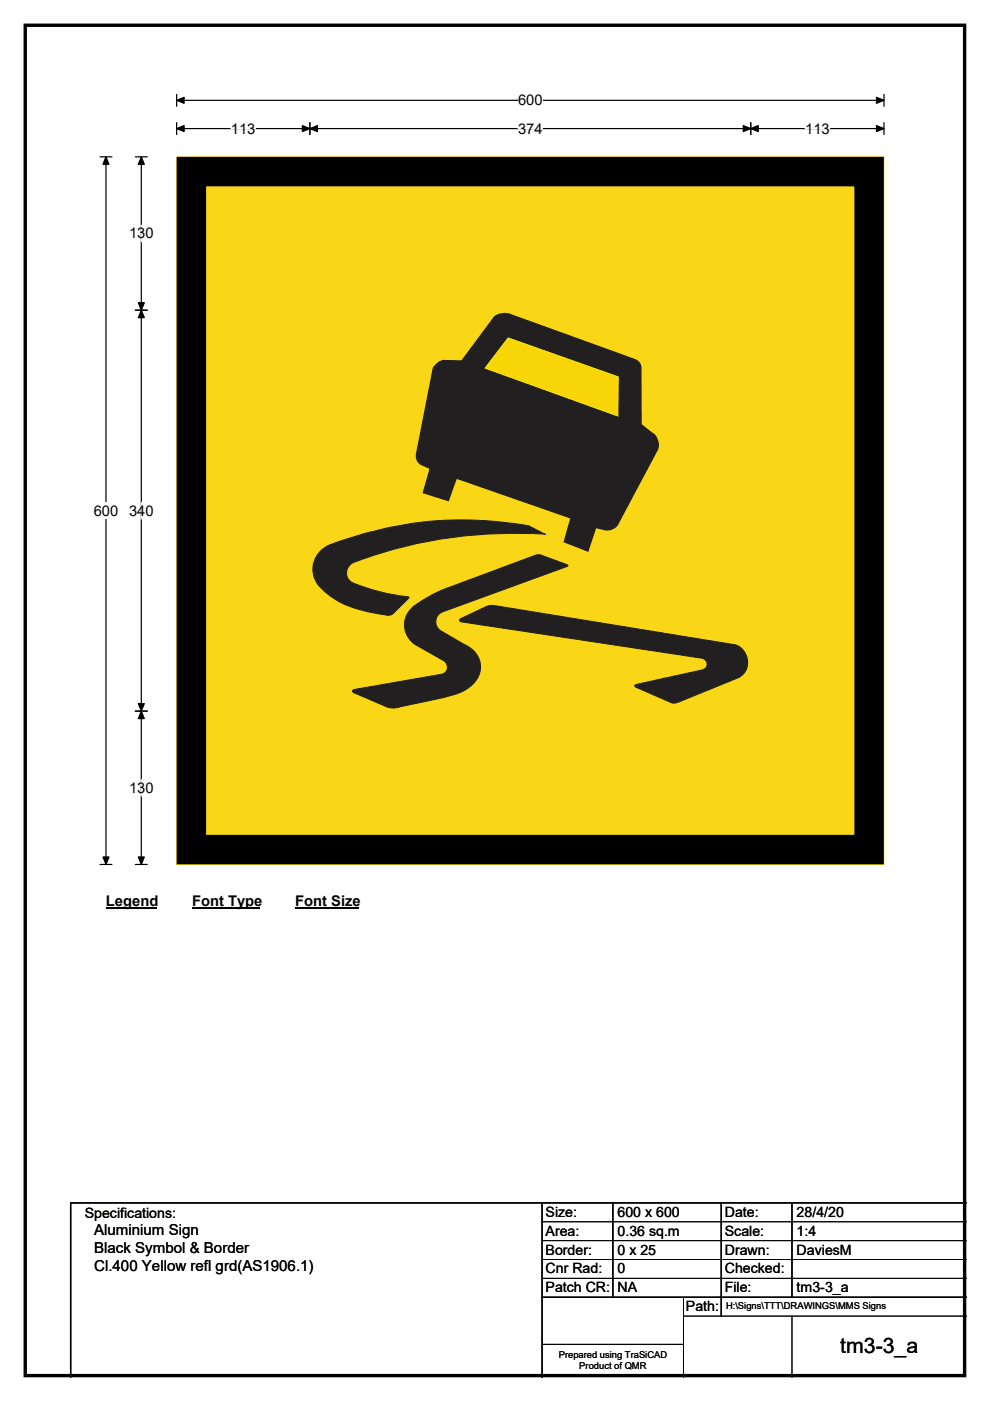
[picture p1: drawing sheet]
<svg xmlns="http://www.w3.org/2000/svg" width="210mm" height="297mm" viewBox="0 0 210 297" stroke-linecap="round" stroke-linejoin="round" font-family="sans-serif">
<path d="M5.4 5.4h199.2v286.3h-199.2z" fill="none" stroke="#000" stroke-width=".72"/>
<path d="M37.5 21.3h150M37.5 20v2.5M187.5 20v2.5" fill="none" stroke="#000" stroke-width=".25"/>
<path d="M37.5 21.3l1.6-.7v1.3zM185.9 20.6l1.6 .7-1.6 .6z" fill="#000" stroke="#000" stroke-width=".25"/>
<path d="M109.9 19.5h5.2v3.5h-5.2z" fill="#fff"/>
<path d="M21.2 33.3h2.5M22.5 33.3v150M37.5 27.3h150M37.5 26v2.5M65.7 26v2.5M159.2 26v2.5M187.5 26v2.5M21.2 183.3h2.5" fill="none" stroke="#000" stroke-width=".25"/>
<path d="M22.5 33.3l.6 1.5h-1.3zM37.5 27.3l1.6-.7v1.3zM65.7 27.3l1.6-.7v1.3zM64.1 26.6l1.6 .7-1.6 .6zM157.6 26.6l1.6 .7-1.6 .6zM159.2 27.3l1.6-.7v1.3zM185.9 26.6l1.6 .7-1.6 .6zM21.8 181.7h1.3l-.6 1.6z" fill="#000" stroke="#000" stroke-width=".25"/>
<path d="M49 27.3h5.2M109.9 27.3h5.2M170.8 27.3h5.2" fill="none" stroke="#fff" stroke-width=".25"/>
<path d="M19.9 106.5h5.2v3.5h-5.2z" fill="#fff"/>
<path d="M28.7 33.3h2.5M30 33.3v150M28.7 65.8h2.5M28.7 150.8h2.5M28.7 183.3h2.5" fill="none" stroke="#000" stroke-width=".25"/>
<path d="M30 33.3l.6 1.5h-1.3zM30 65.8l.6 1.6h-1.3zM29.3 64.2h1.3l-.6 1.6zM29.3 149.2h1.3l-.6 1.6zM30 150.8l.6 1.6h-1.3zM29.3 181.7h1.3l-.6 1.6z" fill="#000" stroke="#000" stroke-width=".25"/>
<path d="M30 47.8v3.5M30 106.5v3.5M30 165.3v3.5" fill="none" stroke="#fff" stroke-width=".25"/>
<path d="M22.5 189.3h10.7v3.5h-10.7z" fill="#fff"/>
<path d="M22.5 192.6h10.7" fill="none" stroke="#000" stroke-width=".32"/>
<path d="M40.7 189.3h14.4v3.5h-14.4z" fill="#fff"/>
<path d="M40.7 192.6h14.4" fill="none" stroke="#000" stroke-width=".32"/>
<path d="M62.6 189.3h13.5v3.5h-13.5z" fill="#fff"/>
<path d="M62.6 192.6h13.5" fill="none" stroke="#000" stroke-width=".32"/>
<path d="M37.5 33.3h150v150h-150z" fill="#fad716"/>
<path d="M37.5 33.3h150v150h-150z" fill="none" stroke="#fad716" stroke-width=".21"/>
<path d="M40.6 36.4h143.7v143.7h-143.7z" fill="none" stroke="#000" stroke-width="6.2"/>
<g fill="#221f20" stroke="#221f20" stroke-width=".21">
<path d="M68.3 116.5a10.9 10.9 0 0 1 4.4-2 77.1 77.1 0 0 1 39.4-3l3.4 1.7a96.8 96.8 0 0 0-40.7 6.2 2.46 2.46 0 0 0-1.2 2.7 2.46 2.46 0 0 0 2.2 1.9 44.7 44.7 0 0 0 10.9 2.6l-.1 .3-3.3 3.2a1.6 1.6 0 0 1-1.5 .3 26 26 0 0 1-11.6-3.9 8.1 8.1 0 0 1-3.8-5.2 5.5 5.5 0 0 1 1.9-4.8z" fill-rule="evenodd"/>
<path d="M87.5 128.8a28.6 28.6 0 0 1 7-4l19.1-7.1h1.2l5.6 2.1-.2 .3-26.3 9.6a2.26 2.26 0 0 0-.6 3.9l5.2 3.1a5 5 0 0 1 3.4 4 5 5 0 0 1-2.2 4.9 15 15 0 0 1-6.5 2.5l-8.3 1.8a4 4 0 0 1-3.4-.3l-6.4-2.7-.3-.4 .5-.3 18.6-3.3a1.56 1.56 0 0 0 1-1.3 1.56 1.56 0 0 0-.7-1.5l-6.2-3.5a4.9 4.9 0 0 1-.5-7.8z" fill-rule="evenodd"/>
<path d="M97.5 131.4l5.6-2.8 .8-.2h1l51.1 8.3a3.8 3.8 0 0 1 2.5 3.3 3.8 3.8 0 0 1-1.8 3.7l-12.2 4.9a2.56 2.56 0 0 1-2.4 .3l-7.3-3.2-.2-.4 .5-.2 13.8-3.1a1.26 1.26 0 0 0 1.1-1.3 1.26 1.26 0 0 0-1.3-1.2l-50.9-7.7-.2-.1z" fill-rule="evenodd"/>
</g>
<path d="M92.4 77.4a2.5 2.5 0 0 1 2-.9h3.5l6.9-9.2a3.5 3.5 0 0 1 3.5-.6l26.3 9.5a1.92 1.92 0 0 1 1.3 2.1l.1 11.7 2.3 1.8a2.9 2.9 0 0 1 1.2 3.5l-8.4 15.7a2.6 2.6 0 0 1-2.9 1.3l-1.8-.5-1.7 5-5-1.9 1.4-5.1-24.3-8.4-1.7 4.7-5.3-1.6 1.4-5.2a3.4 3.4 0 0 1-2.8-1.9l-.1-1 3.6-18.2z" fill-rule="evenodd" fill="#221f20" stroke="#221f20" stroke-width=".27"/>
<path d="M107.8 71.6l23.3 8.3-.1 8.3-28.1-10.2z" fill-rule="evenodd" fill="#f7d506" stroke="#fff100" stroke-width=".21"/>
<path d="M115 255v37M130 255v20M153 255v24M168 255v20M205 255h-190v37M115 275h90" fill="none" stroke="#000" stroke-width=".3"/>
<path d="M115 259h90M115 263h90M115 267h90M115 271h90M145 279h60M145 275v17M168 279v13M115 285h30" fill="none" stroke="#000" stroke-width=".21"/>
<text font-size="4.5" x="178.2" y="286.9">tm3-3_a</text>
<g font-size="3.2">
<text x="20" y="261.9">Aluminium Sign</text>
<text x="20" y="265.7">Black Symbol &amp; Border</text>
<text x="20" y="269.6">Cl.400 Yellow refl grd(AS1906.1)</text>
</g>
<g font-size="3.1">
<text x="109.9" y="22.3">600</text>
<text x="49" y="28.3">113</text>
<text x="109.9" y="28.3">374</text>
<text x="170.8" y="28.3">113</text>
<text x="27.4" y="50.5">130</text>
<text x="19.9" y="109.3">600</text>
<text x="27.4" y="109.3">340</text>
<text x="27.4" y="168.1">130</text>
<text x="22.5" y="192.1">Legend</text>
<text x="40.7" y="192.1">Font Type</text>
<text x="62.6" y="192.1">Font Size</text>
</g>
<g font-size="3">
<text x="115.7" y="258">Size:</text>
<text x="131" y="258">600 x 600</text>
<text x="153.7" y="258">Date:</text>
<text x="169" y="258">28/4/20</text>
<text x="18" y="258.2">Specifications:</text>
<text x="115.7" y="262">Area:</text>
<text x="131" y="262">0.36 sq.m</text>
<text x="153.7" y="262">Scale:</text>
<text x="169" y="262">1:4</text>
<text x="115.7" y="266">Border:</text>
<text x="115.7" y="270">Cnr Rad:</text>
<text x="131" y="266">0 x 25</text>
<text x="131" y="270">0</text>
<text x="153.7" y="266">Drawn:</text>
<text x="153.7" y="270">Checked:</text>
<text x="169" y="266">DaviesM</text>
<text x="115.7" y="274">Patch CR:</text>
<text x="131" y="274">NA</text>
<text x="153.7" y="274">File:</text>
<text x="169" y="274">tm3-3_a</text>
<text x="145.5" y="278">Path:</text>
</g>
<g font-size="2">
<text x="154" y="277.6">H:\Signs\TTT\DRAWINGS\MMS Signs</text>
<text x="118.5" y="287.8">Prepared using TraSiCAD</text>
<text x="122.9" y="290.2">Product of QMR</text>
</g>
</svg>
